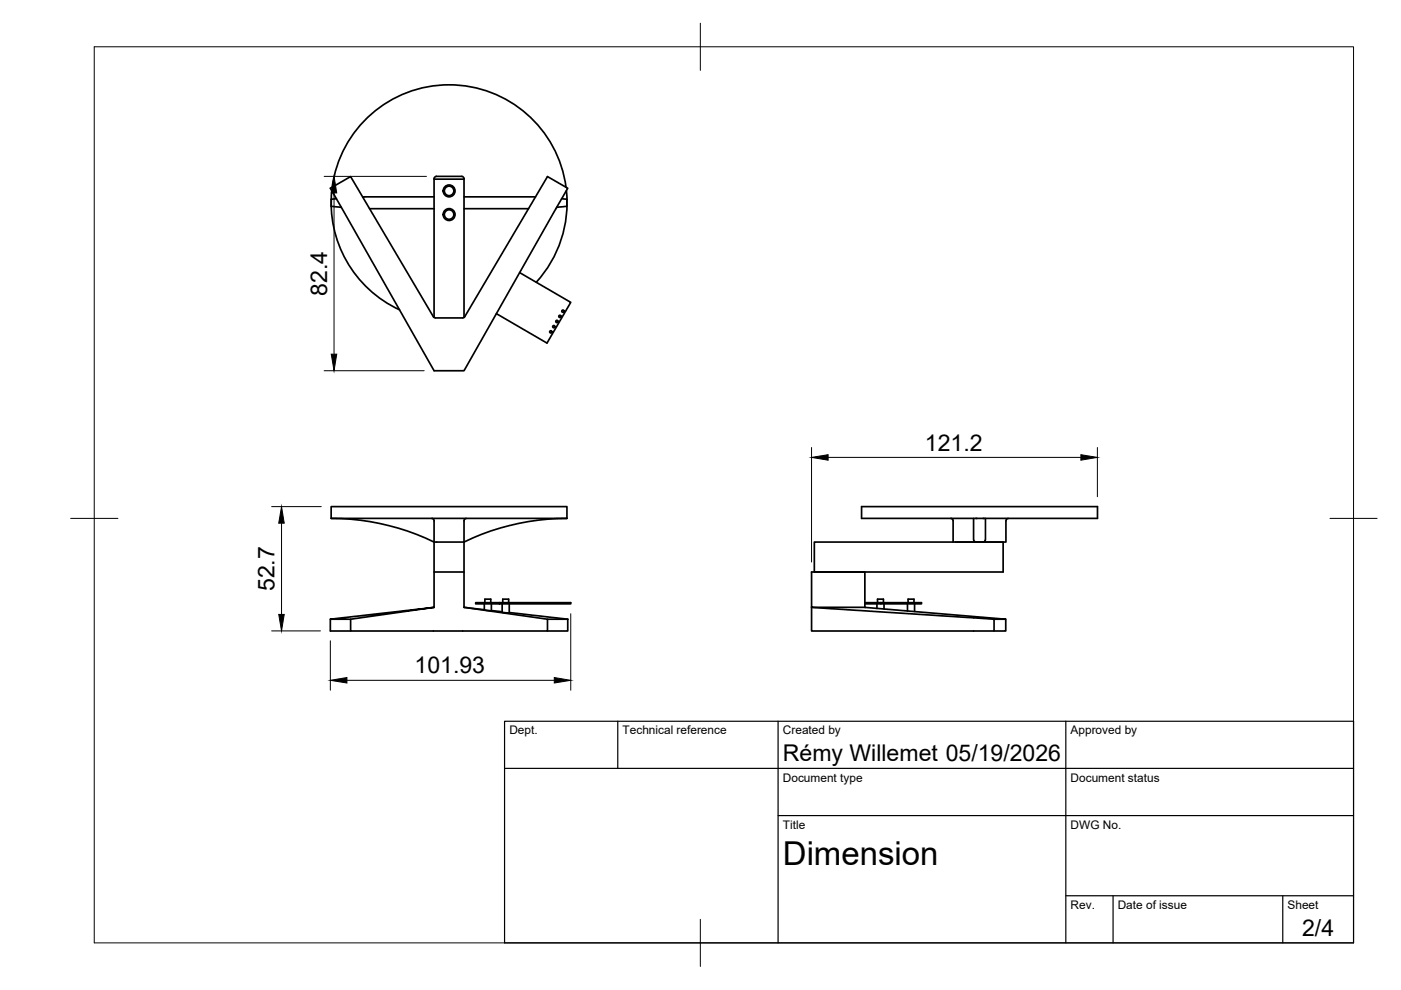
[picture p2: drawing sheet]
<svg xmlns="http://www.w3.org/2000/svg" width="297mm" height="210mm" viewBox="0 0 297 210" stroke-linecap="round" stroke-linejoin="round" font-family="sans-serif">
<!-- layer: Visible -->
<g fill="none" stroke="#000" stroke-width=".36">
<path d="M70.4 39.7a25 25 0 0 1 24.8-21.7 25 25 0 0 1 24.8 21.7M92.5 37.4h5.4a.51 .51 0 0 1 .5 .6M92.5 37.4a.51 .51 0 0 0-.5 .6M70.3 40.4a25 25 0 0 0 14.4 25.3M71.3 42.1l-1.1 .1v1.5l2.2 .3M78.4 44.3h13.6M92 41.7l-15.1 .1M98.4 41.7l15.1 .1M98.4 44.3h13.7M110.2 57.8l10.8 6.3-5 8.6-10.8-6.2M119.1 42.1l1.1 .1v1.5l-2.2 .3M120.1 40.4a25 25 0 0 1-6.4 19.4"/>
<path d="M92 67.3v-29.3h6.4v29.3M92.3 67.4h5.8M92.3 67.4l-.4-.3-17.6-29.7-4.3 2.5 22 38.7h6.4l22-38.7-4.3-2.5-17.6 29.8-.4 .2M70.2 107.4h50v2.5h-50zM70.2 109.9a50.2 50.2 0 0 1 21.8 5v6.4h6.4v-6.4a50.3 50.3 0 0 1 21.8-5M98.9 109.9l-.4 .3-.1 .2v4.5h-6.4v-4.5v-.2l-.5-.3M172.7 114.9h40v6.4h-40zM182.7 107.4h50v2.5h-50zM201.6 109.9l.4 .3 .1 .2v4.5M206.4 109.9v4.5l.1 .3 .4 .2h1.6l.4-.4v-4.6M213.8 109.9l-.4 .3-.1 .2v4.5h-10.7M70 131.3v2.5h4.3"/>
<path d="M92 121.3v7.5l-17.7 2.5h-4.3l22-2.5M98.4 128.8l17.7 2.5v2.5h-41.8v-2.5M98.4 128.8l4.3 .5M98.4 121.3v7.5M100.9 127.8h5v.2h-5zM102.7 128v1.3l1.2 .2h.3v-1.5M102.8 127.8v-.8h1.3v.8M104.2 129.4l2.3 .3M105.9 127.8h15.1v.2h-15.1M106.5 128v1.8l1.1 .2h.4v-2M106.6 127.8v-.8h1.2v.8M108 129.9l12.4 1.4"/>
<path d="M116.1 131.3h4.3M120.4 131.3v2.5h-4.3M172.1 128.7l38.7 2.6h2.4l-29.8-2.5M172.1 128.8v5h38.7v-2.5M172.7 121.3h-.6v7.4l.2 .1h11.1v-7.5M183.4 128h3.3v-.2h8.7v.2h-8.7M183.4 127.8h3.3M185.9 128v1M186.1 127.8v-.8h1.2v.8M187.4 128v1.1M192.4 128v1.6M192.5 127.8v-.8h1.3v.8"/>
<path d="M193.9 128v1.7M213.2 131.3v2.5h-2.4"/>
<circle cx="95.2" cy="40.5" r="1.01"/>
<circle cx="95.2" cy="45.5" r="1.01"/>
<circle cx="95.2" cy="40.5" r="1.26"/>
<circle cx="95.2" cy="45.5" r="1.26"/>
<circle cx="116.8" cy="70.4" r=".24"/>
<circle cx="117.4" cy="69.3" r=".24"/>
<circle cx="118.1" cy="68.2" r=".24"/>
<circle cx="118.7" cy="67.1" r=".24"/>
<circle cx="119.3" cy="66" r=".24"/>
</g>
<g fill="#000">
<circle cx="206.9" cy="109.9" r=".18"/>
<circle cx="208.4" cy="109.9" r=".18"/>
</g>
<!-- layer: BORDER -->
<path d="M20 9.9h267v190h-267zM148.5 4.9v10M15 109.9h10M282 109.9h10M148.5 194.9v10" fill="none" stroke="#000" stroke-width=".21"/>
<!-- layer: TITLEBLOCK -->
<path d="M107 152.9h180v47h-180zM131 152.9v10M165 152.9v47M226 152.9v47M107 162.9h180M165 172.9h122M226 189.9h61M236 189.9v10M272 189.9v10" fill="none" stroke="#000" stroke-width=".25"/>
<!-- layer: FD_Dimensions -->
<path d="M68.7 37.4h21.7M70.8 40.9v34.2M68.7 78.6h21.2M172.1 94.9v24.3M175.6 97h53.6M232.7 94.9v10.4M57.6 107.4h10.5M59.7 110.9v19.4M57.6 133.8h10.3M70 135.9v10.4M121 130.1v16.2M73.6 144.2h43.9" fill="none" stroke="#000" stroke-width=".21"/>
<path d="M70.8 37.4l.6 3.5h-1.2zM70.2 75.1h1.2l-.6 3.5zM172.1 97l3.5-.6v1.2zM229.2 96.4l3.5 .6-3.5 .6zM59.7 107.4l.6 3.5h-1.2zM59.1 130.3h1.2l-.6 3.5zM70 144.2l3.6-.5v1.1zM117.5 143.7l3.5 .5-3.5 .6z" fill="#000" stroke="#000" stroke-width=".21"/>
<text font-size="7" x="166" y="183.4">Dimension</text>
<g font-size="4.9">
<text x="69.4" y="62.7" transform="rotate(-90 69.4 62.7)">82.4</text>
<text x="196.1" y="95.6">121.2</text>
<text x="58.2" y="125.3" transform="rotate(-90 58.2 125.3)">52.7</text>
<text x="87.9" y="142.8">101.93</text>
<text x="166" y="161.4">Rémy Willemet 05/19/2026</text>
<text x="276.1" y="198.6">2/4</text>
</g>
<g font-size="2.5">
<text x="108" y="155.7">Dept.</text>
<text x="132" y="155.7">Technical reference</text>
<text x="166" y="155.7">Created by</text>
<text x="227" y="155.7">Approved by</text>
<text x="166" y="165.7">Document type</text>
<text x="227" y="165.7">Document status</text>
<text x="166" y="175.7">Title</text>
<text x="227" y="175.7">DWG No.</text>
<text x="227" y="192.7">Rev.</text>
<text x="237" y="192.7">Date of issue</text>
<text x="273" y="192.7">Sheet</text>
</g>
</svg>
